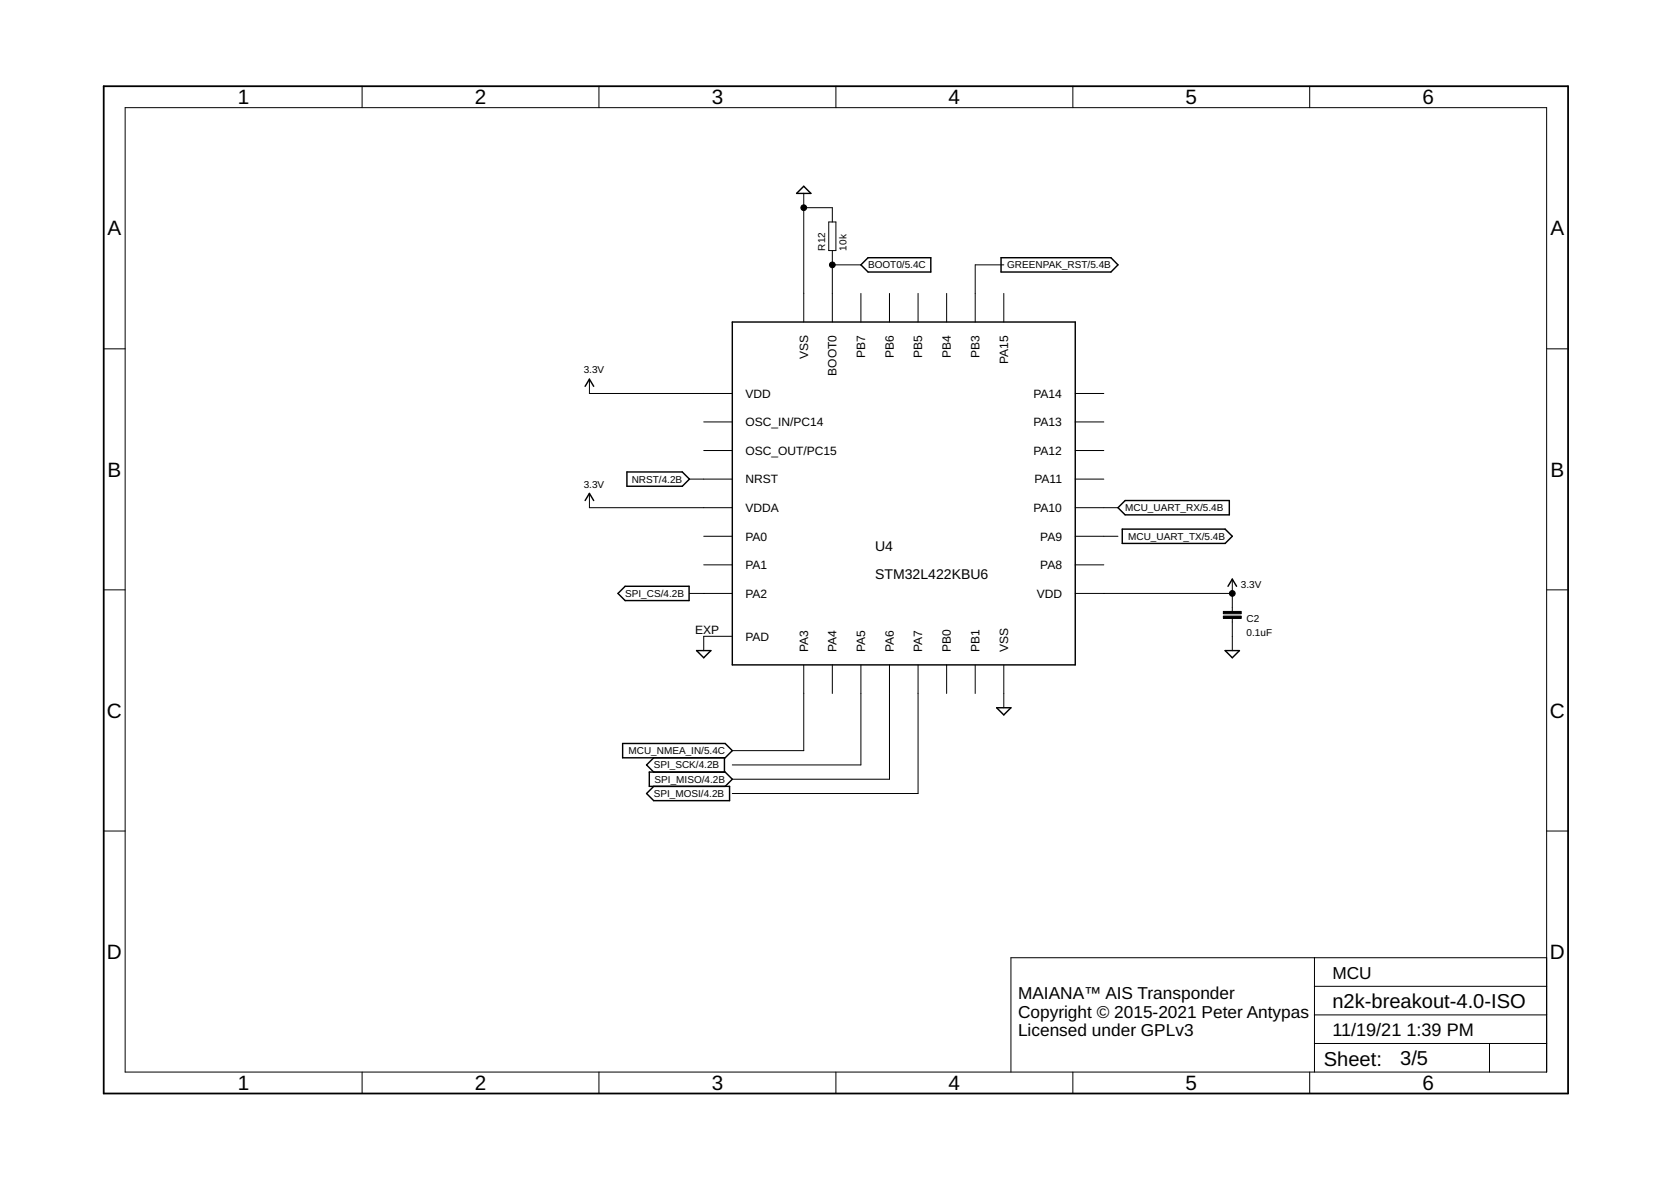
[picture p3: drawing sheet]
<svg xmlns="http://www.w3.org/2000/svg" width="297mm" height="210mm" viewBox="0 0 297 210" stroke-linecap="round" stroke-linejoin="round" font-family="sans-serif">
<g fill="none" stroke="#000" stroke-width=".25">
<path d="M142.9 33.1l1.2 1.3h-2.5zM130.2 57.2h60.9v61h-60.9zM153 47.1l1.3-1.3h11.2v2.5h-11.2zM177.9 45.8h19.6l1.2 1.3-1.2 1.2h-19.6zM104 68.7l.8-1.3 .7 1.3M104 89l.8-1.3 .7 1.3M111.4 83.9h9.9l1.3 1.3-1.3 1.2h-9.9zM198.7 90.2l1.3-1.2h18.5v2.5h-18.5zM199.5 94h18.3l1.3 1.3-1.3 1.3h-18.3zM109.9 105.5l1.2-1.3h11.4v2.5h-11.4zM123.8 115.6h2.6l-1.3 1.3zM217.8 115.6h2.5l-1.2 1.3z"/>
<path d="M218.3 104.2l.8-1.3 .7 1.3M110.7 132.1h18.2l1.3 1.3-1.3 1.3h-18.2zM116.2 134.7l-1.3 1.3 1.3 1.2M116.2 139.8l-1.3 1.2 1.3 1.3h13.5v-2.5h-14.3v-2.6h13.5l1.3 1.3-1.3 1.3M128.8 134.7v2.5M177.2 125.8h2.5l-1.3 1.3z"/>
</g>
<g fill="none" stroke="#000" stroke-width=".18">
<path d="M22.2 19.1h252.7v171.4h-252.7zM64.4 15.3v3.8M106.5 15.3v3.8M148.6 15.3v3.8M190.7 15.3v3.8M232.8 15.3v3.8M142.9 34.4v22.8M142.9 36.9h5.1v2.6M147.3 39.5h1.3v5h-1.3zM148 44.5v12.7M148 47.1h5M153 52.2v5"/>
<path d="M158.1 52.2v5M163.2 52.2v5M168.3 52.2v5M178.4 47.1h-5v10.1M178.4 52.2v5M18.4 62h3.8M104.8 67.4v2.5h25.4M125.1 75h5.1M191.1 69.9h5.1M191.1 75h5.1M274.9 62h3.8M104.8 87.7v2.5h25.4"/>
<path d="M122.6 85.2h7.6M125.1 80.1h5.1M125.1 95.3h5.1M191.1 80.1h5.1M191.1 85.2h5.1M191.1 90.2h7.6M191.1 95.3h7.6M18.4 104.8h3.8M122.6 105.5h7.6M125.1 100.4h5.1M130.2 113.1h-5.1v2.5M142.9 118.2v15.2h-12.7"/>
<path d="M148 118.2v5.1M153 118.2v17.8h-22.8M158.1 118.2v20.3h-27.9M163.2 118.2v22.8h-33M168.3 118.2v5.1M173.4 118.2v5.1M178.4 118.2v7.6M191.1 100.4h5.1M191.1 105.5h28M219.1 102.9v5.7M219.1 109.9v5.7M274.9 104.8h3.8"/>
<path d="M18.4 147.7h3.8M274.9 147.7h3.8M233.7 170.2v20.3M233.7 175.3h41.2M274.9 170.2h-95.2v20.3M64.4 190.5v3.9M106.5 190.5v3.9M148.6 190.5v3.9M190.7 190.5v3.9M232.8 190.5v3.9M233.7 185.5h41.2M233.7 180.4h41.2"/>
<path d="M264.8 185.5v5"/>
</g>
<path d="M18.4 15.3h260.3v179.1h-260.3z" fill="none" stroke="#000" stroke-width=".32"/>
<path d="M217.5 108.7h3.1v.4h-3.1zM217.5 109.5h3.1v.4h-3.1z" fill="#000" stroke="#000" stroke-width=".18"/>
<g fill="#000" stroke="#000" stroke-width=".18">
<circle cx="142.9" cy="36.9" r=".51"/>
<circle cx="148" cy="47.1" r=".51"/>
<circle cx="219.1" cy="105.5" r=".51"/>
</g>
<g font-size="3.7">
<text x="42.3" y="18.5">1</text>
<text x="84.4" y="18.5">2</text>
<text x="126.5" y="18.5">3</text>
<text x="168.6" y="18.5">4</text>
<text x="210.7" y="18.5">5</text>
<text x="252.9" y="18.5">6</text>
<text x="19.1" y="41.9">A</text>
<text x="275.6" y="41.9">A</text>
<text x="19.1" y="84.7">B</text>
<text x="275.6" y="84.7">B</text>
<text x="19" y="127.6">C</text>
<text x="275.5" y="127.6">C</text>
<text x="19" y="170.4">D</text>
<text x="275.5" y="170.4">D</text>
<text x="42.3" y="193.7">1</text>
<text x="84.4" y="193.7">2</text>
<text x="126.5" y="193.7">3</text>
<text x="168.6" y="193.7">4</text>
<text x="210.7" y="193.7">5</text>
<text x="252.9" y="193.7">6</text>
</g>
<g font-size="3.6">
<text x="236.8" y="179.1">n2k-breakout-4.0-ISO</text>
<text x="235.3" y="189.4">Sheet:</text>
<text x="248.9" y="189.3">3/5</text>
</g>
<g font-size="3.2">
<text x="236.8" y="184.2">11/19/21</text>
<text x="250" y="184.2">1:39 PM</text>
</g>
<g font-size="3.1">
<text x="181" y="177.6">MAIANA™ AIS Transponder</text>
<text x="236.8" y="174">MCU</text>
<text x="181" y="180.9">Copyright © 2015-2021 Peter Antypas</text>
<text x="181" y="184.2">Licensed under GPLv3</text>
</g>
<g font-size="2.5">
<text x="155.6" y="97.9">U4</text>
<text x="155.6" y="102.9">STM32L422KBU6</text>
</g>
<g font-size="2.1">
<text x="143.6" y="63.8" transform="rotate(-90 143.6 63.8)">VSS</text>
<text x="153.8" y="63.6" transform="rotate(-90 153.8 63.6)">PB7</text>
<text x="158.9" y="63.6" transform="rotate(-90 158.9 63.6)">PB6</text>
<text x="164" y="63.6" transform="rotate(-90 164 63.6)">PB5</text>
<text x="169" y="63.6" transform="rotate(-90 169 63.6)">PB4</text>
<text x="174.1" y="63.6" transform="rotate(-90 174.1 63.6)">PB3</text>
<text x="179.2" y="64.6" transform="rotate(-90 179.2 64.6)">PA15</text>
<text x="132.5" y="70.7">VDD</text>
<text x="148.7" y="66.8" transform="rotate(-90 148.7 66.8)">BOOT0</text>
<text x="183.7" y="70.7">PA14</text>
<text x="132.5" y="75.8">OSC_IN/PC14</text>
<text x="183.7" y="75.8">PA13</text>
<text x="132.5" y="80.8">OSC_OUT/PC15</text>
<text x="183.7" y="80.8">PA12</text>
<text x="132.5" y="85.9">NRST</text>
<text x="183.9" y="85.9">PA11</text>
<text x="132.5" y="91">VDDA</text>
<text x="183.7" y="91">PA10</text>
<text x="132.5" y="96.1">PA0</text>
<text x="132.5" y="101.2">PA1</text>
<text x="184.9" y="101.2">PA8</text>
<text x="184.9" y="96.1">PA9</text>
<text x="132.5" y="106.2">PA2</text>
<text x="184.3" y="106.2">VDD</text>
<text x="123.6" y="112.7">EXP</text>
<text x="132.5" y="113.9">PAD</text>
<text x="143.6" y="115.8" transform="rotate(-90 143.6 115.8)">PA3</text>
<text x="148.7" y="115.8" transform="rotate(-90 148.7 115.8)">PA4</text>
<text x="153.8" y="115.8" transform="rotate(-90 153.8 115.8)">PA5</text>
<text x="158.9" y="115.8" transform="rotate(-90 158.9 115.8)">PA6</text>
<text x="164" y="115.8" transform="rotate(-90 164 115.8)">PA7</text>
<text x="169" y="115.8" transform="rotate(-90 169 115.8)">PB0</text>
<text x="174.1" y="115.8" transform="rotate(-90 174.1 115.8)">PB1</text>
<text x="179.2" y="115.8" transform="rotate(-90 179.2 115.8)">VSS</text>
</g>
<g font-size="1.8">
<text x="146.7" y="44.5" transform="rotate(-90 146.7 44.5)">R12</text>
<text x="150.5" y="44.5" transform="rotate(-90 150.5 44.5)">10k</text>
<text x="154.3" y="47.7">BOOT0/5.4C</text>
<text x="179" y="47.7">GREENPAK_RST/5.4B</text>
<text x="103.8" y="66.4">3.3V</text>
<text x="103.8" y="86.7">3.3V</text>
<text x="112.3" y="85.8">NRST/4.2B</text>
<text x="200" y="90.9">MCU_UART_RX/5.4B</text>
<text x="200.5" y="96">MCU_UART_TX/5.4B</text>
<text x="111.1" y="106.1">SPI_CS/4.2B</text>
<text x="220.6" y="104.5">3.3V</text>
<text x="221.6" y="113.1">0.1uF</text>
<text x="221.6" y="110.6">C2</text>
<text x="111.7" y="134">MCU_NMEA_IN/5.4C</text>
<text x="116.2" y="136.6">SPI_SCK/4.2B</text>
<text x="116.2" y="141.7">SPI_MOSI/4.2B</text>
<text x="116.4" y="139.1">SPI_MISO/4.2B</text>
</g>
</svg>
